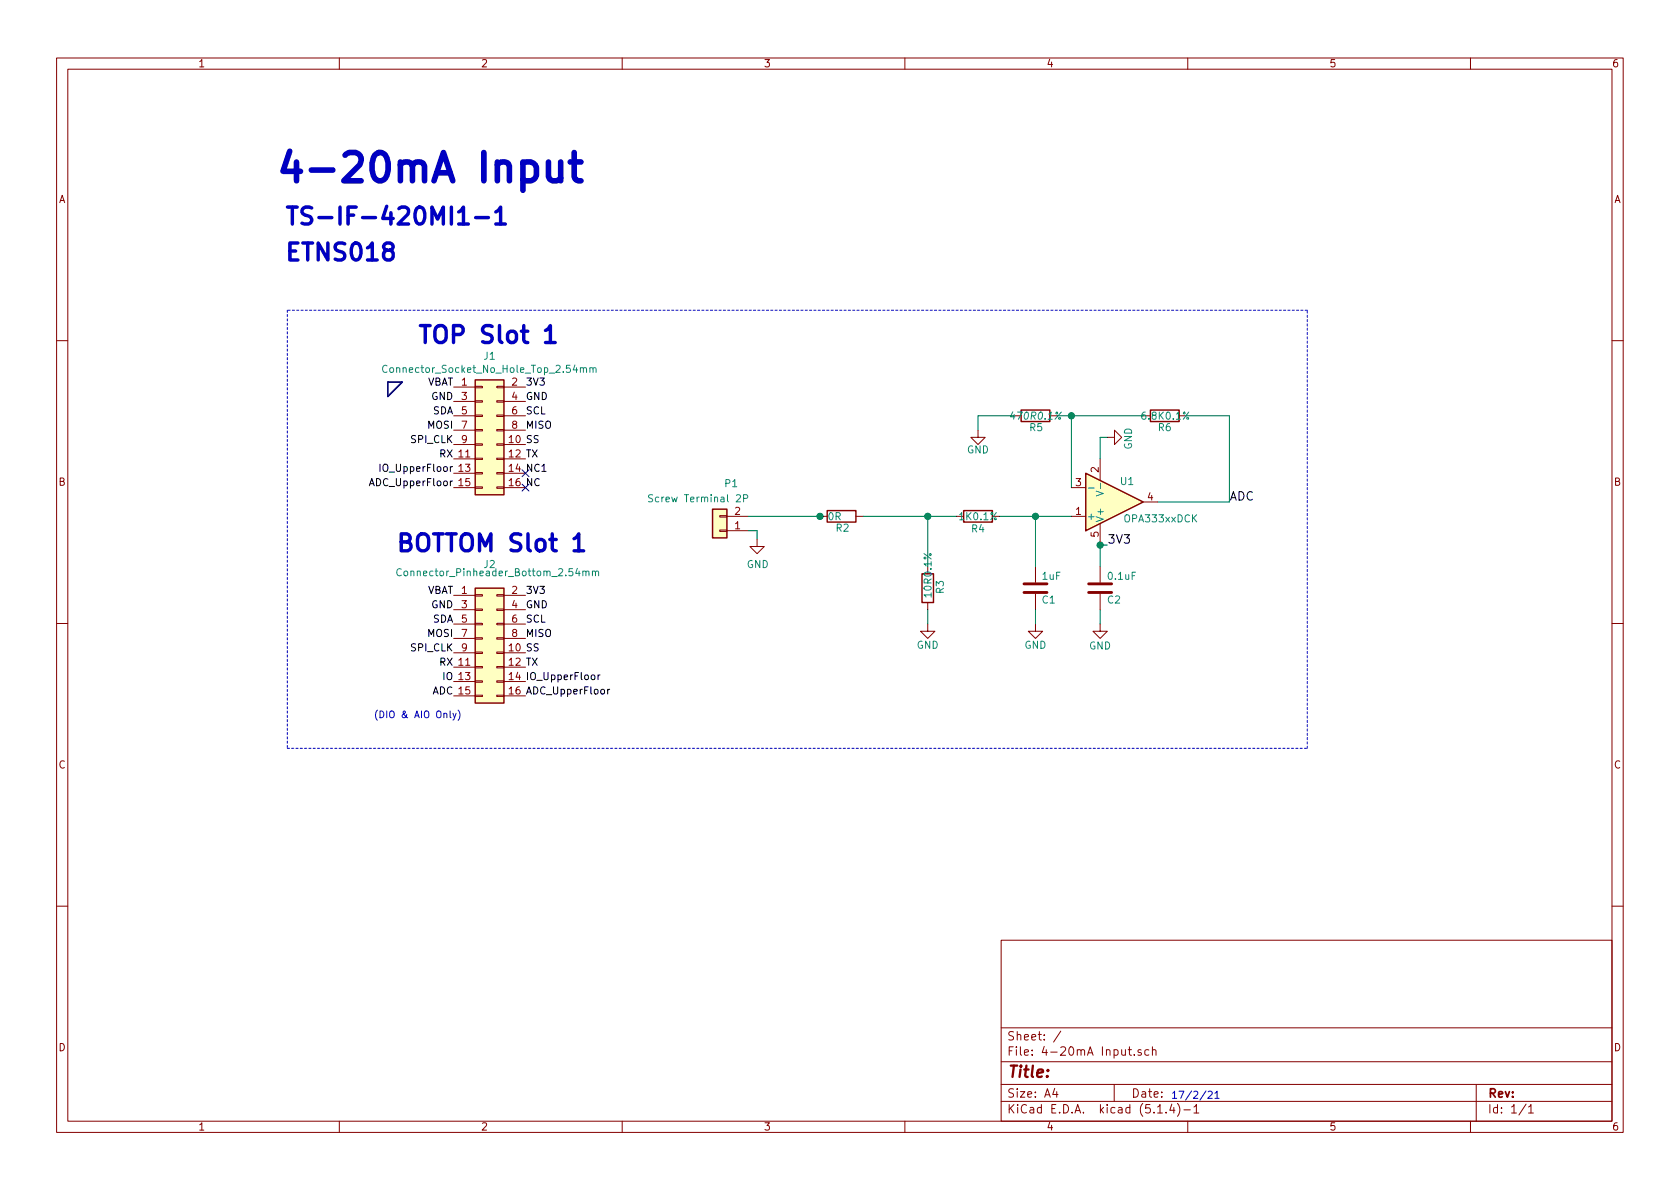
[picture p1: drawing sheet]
<svg xmlns="http://www.w3.org/2000/svg" width="297mm" height="210mm" viewBox="0 0 297 210" stroke-linecap="round" stroke-linejoin="round" font-family="sans-serif">
<g fill="none" stroke="#840000" stroke-width=".18">
<path d="M10 10.3h277v189.9h-277zM12 12.2h273v186.1h-273zM60 10.3v1.9M110 10.3v1.9M160 10.3v1.9M210 10.3v1.9M260 10.3v1.9M10 60.2h2M80.2 68.4h3.8M80.2 78.6h3.8M80.2 71h3.8M80.2 73.5h3.8"/>
<path d="M80.2 76.1h3.8M84 78.5h1.3v.2h-1.3zM84 73.4h1.3v.3h-1.3zM84 70.9h1.3v.2h-1.3zM84 68.3h1.3v.3h-1.3zM84 75.9h1.3v.3h-1.3zM87.8 78.5h1.3v.2h-1.3zM87.8 73.4h1.3v.3h-1.3zM87.8 70.9h1.3v.2h-1.3zM87.8 68.3h1.3v.3h-1.3zM87.8 75.9h1.3v.3h-1.3zM89.1 68.4h3.8"/>
<path d="M89.1 78.6h3.8M89.1 71h3.8M89.1 73.5h3.8M89.1 76.1h3.8M172.9 76.1v1.2h1.3l-1.3 1.3-1.2-1.3h1.2M195.8 77.3h1.3v-1.2l1.2 1.2-1.2 1.3v-1.3M285 60.2h2M80.2 81.1h3.8M80.2 83.7h3.8M80.2 86.2h3.8M84 81h1.3v.3h-1.3zM84 83.6h1.3v.2h-1.3z"/>
<path d="M84 86.1h1.3v.3h-1.3zM87.8 81h1.3v.3h-1.3zM87.8 83.6h1.3v.2h-1.3zM87.8 86.1h1.3v.3h-1.3zM89.1 81.1h3.8M89.1 83.7h3.8M89.1 86.2h3.8M127.3 91.2h1.2v.2h-1.2zM127.3 93.7h1.2v.3h-1.2zM128.5 91.3h3.8M128.5 93.8h3.8M133.9 95.4v1.2h1.2l-1.2 1.3-1.3-1.3h1.3"/>
<path d="M145 91.3h1.3M151.3 91.3h1.3M169.1 91.3h1.3M175.5 91.3h1.2M189.4 86.2h2.6M189.4 91.3h2.6M194.5 81.1v3.9M194.5 92.6v3.8M202.1 88.8h2.6M10 110.3h2M80.2 105.3h3.8M80.2 115.4h3.8"/>
<path d="M80.2 118h3.8M80.2 107.8h3.8M80.2 110.4h3.8M80.2 112.9h3.8M84 117.9h1.3v.2h-1.3zM84 115.3h1.3v.3h-1.3zM84 110.2h1.3v.3h-1.3zM84 107.7h1.3v.2h-1.3zM84 105.2h1.3v.2h-1.3zM84 112.8h1.3v.2h-1.3zM87.8 117.9h1.3v.2h-1.3zM87.8 115.3h1.3v.3h-1.3z"/>
<path d="M87.8 110.2h1.3v.3h-1.3zM87.8 107.7h1.3v.2h-1.3zM87.8 105.2h1.3v.2h-1.3zM87.8 112.8h1.3v.2h-1.3zM89.1 105.3h3.8M89.1 115.4h3.8M89.1 118h3.8M89.1 107.8h3.8M89.1 110.4h3.8M89.1 112.9h3.8M164 110.4v1.2h1.3l-1.3 1.3-1.2-1.3h1.2M164 106.5v1.3"/>
<path d="M183.1 110.4v1.2h1.3l-1.3 1.3-1.3-1.3h1.3M183.1 100.2v2.8M183.1 105v2.8M194.5 110.4v1.2h1.3l-1.3 1.3-1.3-1.3h1.3M194.5 100.2v2.8M194.5 105v2.8M285 110.3h2M80.2 120.5h3.8M80.2 123.1h3.8M84 120.4h1.3v.2h-1.3zM84 122.9h1.3v.3h-1.3zM87.8 120.4h1.3v.2h-1.3z"/>
<path d="M87.8 122.9h1.3v.3h-1.3zM89.1 120.5h3.8M89.1 123.1h3.8M10 160.2h2M177 166.3h108v32h-108zM285 160.2h2M60 198.3v1.9M110 198.3v1.9M160 198.3v1.9M177 194.8h108M177 191.8h108M177 187.8h108"/>
<path d="M177 181.8h108M186.5 192.5l-.4 1h1M186.8 193v1M187.6 182.3l-1.3 2M197 191.8v3M199.5 185.6h.6M199.7 185.1v1.3l.4 .2M200.6 186.5v.1M201.8 185.7l-.4-.1-.2 .2 .1 .2 .5 .2v.3h-.6M203.1 185.7l-.4-.1-.3 .3 .1 .6 .2 .1 .4-.1M203.8 185.7l.2-.1 .3 .1 .1 .9M203.8 185.1v1.5"/>
<path d="M204.7 196.8h.8M206.2 196.7v.1M207.2 195.2l-.4 1.1h.9M207.5 195.8v1M208.2 195.1a1.71 1.71 0 0 1 0 2.3M209.3 196.3h1.2M210 198.3v1.9M211.1 195.8l.4-.5v1.5M211.1 196.8h.9M260 198.3v1.9M261 191.8v6.5M269.8 195.2l-1.2 2"/>
<path d="M270.3 195.8l.4-.5v1.5M270.3 196.8h.8"/>
</g>
<path d="M84 67.2h5.1v20.3h-5.1zM180.5 72.5h5.1v2h-5.1zM203.4 72.5h5.1v2h-5.1zM126 90h2.5v5.1h-2.5zM146.3 90.3h5v2h-5zM170.4 90.3h5.1v2h-5.1zM192 83.7l10.1 5.1-10.1 5zM84 104h5.1v20.3h-5.1zM163 101.5h2v5h-2z" fill="none" stroke="#840000" stroke-width=".25"/>
<g fill="#ffffc2" stroke="#ffffc2" stroke-width=".18">
<path d="M84 67.2h5.1v20.3h-5.1z"/>
<path d="M84 104h5.1v20.3h-5.1z"/>
<path d="M192 83.7l10.1 5.1-10.1 5z"/>
<path d="M126 90h2.5v5.1h-2.5z"/>
</g>
<g fill="none" stroke="#008484" stroke-width=".18">
<path d="M68.4 64.7a.6 .6 0 0 0-.8 .4 .6 .6 0 0 0 .6 .8l.2-.2M102.6 65.1l.2-.1 .3 .1v.8M103.1 65.2l.2-.2 .3 .1 .1 .8M104.3 65.1l.2-.1 .3 .1 .1 .8M104.3 65v.9M104.9 65.2l.1-.2 .3 .1 .1 .8M115.4 87.5h-.5l-.2 .1v.2l.1 .2 .5 .2 .1 .3-.3 .2h-.4M131.5 88.1h.6l.1-.2-.1-.3-.1-.1h-.5v1.2M192.5 86.3h.9M193.8 86.8l1.3 .5-1.3 .4M194.6 85.4v1M70.9 100.7a.6 .6 0 0 0-.8 .4 .6 .6 0 0 0 .6 .7l.2-.1"/>
<path d="M103 101.1l.2-.1h.3l.1 .8M103.6 101.2l.2-.2h.3v.8M104.7 101.1l.2-.1h.3l.1 .8M104.7 101v.8M105.3 101.2l.2-.2h.3v.8"/>
</g>
<path d="M181.1 104.8h4M181.1 103.2h4M192.5 104.8h4M192.5 103.2h4" fill="none" stroke="#840000" stroke-width=".51"/>
<path d="M50.8 54.9v77.4M231.1 54.9h-180.3M50.8 132.3h180.3M231.1 132.3v-77.4" fill="none" stroke="#0000c2" stroke-width=".18" stroke-dasharray=".4 .4"/>
<path d="M68.6 67.6h2.5l-2.5 2.5z" fill="none" stroke="#000084" stroke-width=".3"/>
<g fill="none" stroke="#008400" stroke-width=".18">
<path d="M179.3 73.5h-6.4v2.6M186.9 73.5h15.2M189.4 73.5v12.7M195.8 77.3h-1.3v3.8M209.8 73.5h7.6v15.3h-12.7M132.3 93.8h1.6v1.6M132.3 91.3h12.7M152.6 91.3h16.5M164 91.3v8.9M176.7 91.3h12.7M183.1 91.3v8.9M195.8 96.4h-1.3v3.8"/>
<path d="M164 107.8v2.6M183.1 107.8v2.6M194.5 107.8v2.6"/>
</g>
<path d="M67.2 82.1v1.3M105.7 119.3v.9M106.1 119.3l-.4 .3M107.4 121.9v.8M107.8 121.9h-.3l-.1 .2" fill="none" stroke="#000" stroke-width=".18"/>
<path d="M79.6 125.7v1.1l.2 .1M80.1 126.1l.3 .8M80.6 126.1l-.3 1.1-.2 .1M81 125.6a1.38 1.38 0 0 1 0 1.8M213.2 192.9l-1 1.6M213.6 193.1l.5-.1 .2 .3v.2l-.8 .7h.8M214.8 193.3l.4-.3v1.2M214.8 194.2h.7" fill="none" stroke="#0000c2" stroke-width=".18"/>
<path d="M97 28.6v2.7l.2 .4a1.36 1.36 0 0 0 1.9-.2M99.1 28.6v3.4M100.8 28.6h1.9M101.5 27v4.3l.3 .4 .4 .3h.5" fill="none" stroke="#0000c2" stroke-width=".99"/>
<path d="M81.1 37.5l.6-.4 .2-.5v3M81.1 39.6h1.7M84.1 38.5h2.3M87.7 37.5l.5-.4 .3-.5v3M87.7 39.6h1.7M96.4 58.4l.3-.1 .6-.7v3M96.4 60.6h1.8M101.5 95.3l.6-.5 .2-.4v3M101.5 97.4h1.7" fill="none" stroke="#0000c2" stroke-width=".61"/>
<g fill="#008400" stroke="#008400" stroke-width=".25">
<circle cx="145" cy="91.3" r=".51"/>
<circle cx="164" cy="91.3" r=".51"/>
<circle cx="194.5" cy="96.4" r=".51"/>
<circle cx="183.1" cy="91.3" r=".51"/>
<circle cx="189.4" cy="73.5" r=".51"/>
</g>
<path d="M92.3 83.1l1.2 1.2M92.3 85.6l1.2 1.2M93.5 83.1l-1.2 1.2M93.5 85.6l-1.2 1.2" fill="none" stroke="#000084" stroke-width=".18"/>
<text font-size="7" fill="#0000c2" x="48.5" y="32.2">4-20mA Input</text>
<g font-size="4.2" fill="#0000c2">
<text x="50.2" y="39.8">TS-IF-420MI1-1</text>
<text x="50.2" y="46.1">ETNS018</text>
<text x="73.7" y="60.7">TOP Slot 1</text>
<text x="69.8" y="97.6">BOTTOM Slot 1</text>
</g>
<text font-size="2.8" fill="#840000" x="178" y="190.5">Title:</text>
<g font-size="2.1">
<text x="217.4" y="88.5">ADC</text>
<text x="195.8" y="96.1">3V3</text>
</g>
<g font-size="2.1" fill="#840000">
<text x="178" y="184">Sheet: /</text>
<text x="178" y="186.7">File: 4-20mA Input.sch</text>
<text x="178" y="196.9">KiCad E.D.A. kicad (5.1.4)-1</text>
<text x="178" y="194.1">Size: A4</text>
<text x="200" y="194.1">Date:</text>
<text x="263" y="194.1">Rev:</text>
<text x="263" y="196.9">Id: 1/1</text>
</g>
<g font-size="1.8" fill="#840000">
<text x="35" y="11.9">1</text>
<text x="85" y="11.9">2</text>
<text x="135" y="11.9">3</text>
<text x="185" y="11.9">4</text>
<text x="235" y="11.9">5</text>
<text x="285" y="11.9">6</text>
<text x="10.4" y="35.9">A</text>
<text x="285.4" y="35.9">A</text>
<text x="81.6" y="68.2">1</text>
<text x="81.6" y="70.7">3</text>
<text x="90.5" y="68.2">2</text>
<text x="90.5" y="70.7">4</text>
<text x="81.6" y="73.3">5</text>
<text x="81.6" y="75.8">7</text>
<text x="90.5" y="73.3">6</text>
<text x="90.5" y="75.8">8</text>
<text x="81.2" y="83.4">13</text>
<text x="81.6" y="78.4">9</text>
<text x="194.3" y="83.5" transform="rotate(-90 194.3 83.5)">2</text>
<text x="10.4" y="85.9">B</text>
<text x="81.2" y="86">15</text>
<text x="190.2" y="86">3</text>
<text x="202.9" y="88.5">4</text>
<text x="285.4" y="85.9">B</text>
<text x="129.9" y="93.6">1</text>
<text x="129.9" y="91.1">2</text>
<text x="190.2" y="91.1">1</text>
<text x="194.3" y="95" transform="rotate(-90 194.3 95)">5</text>
<text x="81.6" y="105">1</text>
<text x="81.6" y="107.6">3</text>
<text x="90.5" y="105">2</text>
<text x="90.5" y="107.6">4</text>
<text x="81.6" y="110.1">5</text>
<text x="81.6" y="112.6">7</text>
<text x="90.5" y="110.1">6</text>
<text x="90.5" y="112.6">8</text>
<text x="81.6" y="115.2">9</text>
<text x="10.4" y="135.9">C</text>
<text x="285.4" y="135.9">C</text>
<text x="10.4" y="185.9">D</text>
<text x="285.4" y="185.9">D</text>
<text x="35" y="199.9">1</text>
<text x="85" y="199.9">2</text>
<text x="135" y="199.9">3</text>
<text x="185" y="199.9">4</text>
<text x="235" y="199.9">5</text>
<text x="285" y="199.9">6</text>
</g>
<g font-size="1.8" fill="#008484">
<text x="68.8" y="65.9">Connector_Socket_No_Hole_Top_2.54mm</text>
<text x="85.6" y="63.6">J1</text>
<text x="179.1" y="74.2">470R0.1%</text>
<text x="182.1" y="76.2">R5</text>
<text x="202.2" y="74.2">6.8K0.1%</text>
<text x="204.8" y="76.2">R6</text>
<text x="171" y="80.2">GND</text>
<text x="200.2" y="79.5" transform="rotate(-90 200.2 79.5)">GND</text>
<text x="115.6" y="88.8">Screw Terminal 2P</text>
<text x="128.2" y="86.2">P1</text>
<text x="198.2" y="85.8">U1</text>
<text x="146.5" y="92">0R</text>
<text x="147.9" y="94">R2</text>
<text x="169.8" y="92">1K0.1%</text>
<text x="171.8" y="94.2">R4</text>
<text x="192.1" y="91.9">+</text>
<text x="195.1" y="92.5" transform="rotate(-90 195.1 92.5)">V+</text>
<text x="199" y="92.4">OPA333xxDCK</text>
<text x="71.5" y="101.9">Connector_Pinheader_Bottom_2.54mm</text>
<text x="85.6" y="100.5">J2</text>
<text x="132" y="100.5">GND</text>
<text x="164.7" y="105.4" transform="rotate(-90 164.7 105.4)">10R0.1%</text>
<text x="166.9" y="104.9" transform="rotate(-90 166.9 104.9)">R3</text>
<text x="184.3" y="106.7">C1</text>
<text x="184.3" y="102.5">1uF</text>
<text x="195.9" y="106.7">C2</text>
<text x="196" y="102.5">0.1uF</text>
<text x="162.1" y="114.7">GND</text>
<text x="181.1" y="114.7">GND</text>
<text x="192.6" y="114.9">GND</text>
</g>
<g font-size="1.8">
<text x="75.4" y="68.2">VBAT</text>
<text x="76.3" y="70.7">GND</text>
<text x="92.9" y="70.7">GND</text>
<text x="92.9" y="68.2">3V3</text>
<text x="75.7" y="75.8">MOSI</text>
<text x="76.5" y="73.3">SDA</text>
<text x="92.9" y="73.3">SCL</text>
<text x="92.9" y="75.8">MISO</text>
<text x="67.8" y="83.4">IO_UpperFloor</text>
<text x="72.7" y="78.4">SPI_CLK</text>
<text x="77.7" y="80.9">RX 11</text>
<text x="90" y="78.4">10 SS</text>
<text x="90" y="80.9">12 TX</text>
<text x="90" y="83.4">14 NC1</text>
<text x="65.9" y="86">ADC_UpperFloor</text>
<text x="90" y="86">16 NC</text>
<text x="75.4" y="105">VBAT</text>
<text x="76.3" y="107.6">GND</text>
<text x="92.9" y="105">3V3</text>
<text x="92.9" y="107.6">GND</text>
<text x="75.7" y="112.6">MOSI</text>
<text x="76.5" y="110.1">SDA</text>
<text x="92.9" y="110.1">SCL</text>
<text x="92.9" y="112.6">MISO</text>
<text x="72.7" y="115.2">SPI_CLK</text>
<text x="77.7" y="117.7">RX 11</text>
<text x="90" y="115.2">10 SS</text>
<text x="90" y="117.7">12 TX</text>
<text x="76.4" y="122.8">ADC 15</text>
<text x="78.3" y="120.3">IO 13</text>
<text x="90" y="120.3">14 IO_UpperFloor</text>
<text x="90" y="122.8">16 ADC_UpperFloor</text>
</g>
<text font-size="1.8" fill="#0000c2" x="207" y="194.3">17/2/21</text>
<text font-size="1.7" fill="#0000c2" x="66" y="127">(DIO &amp; AIO Only)</text>
</svg>
